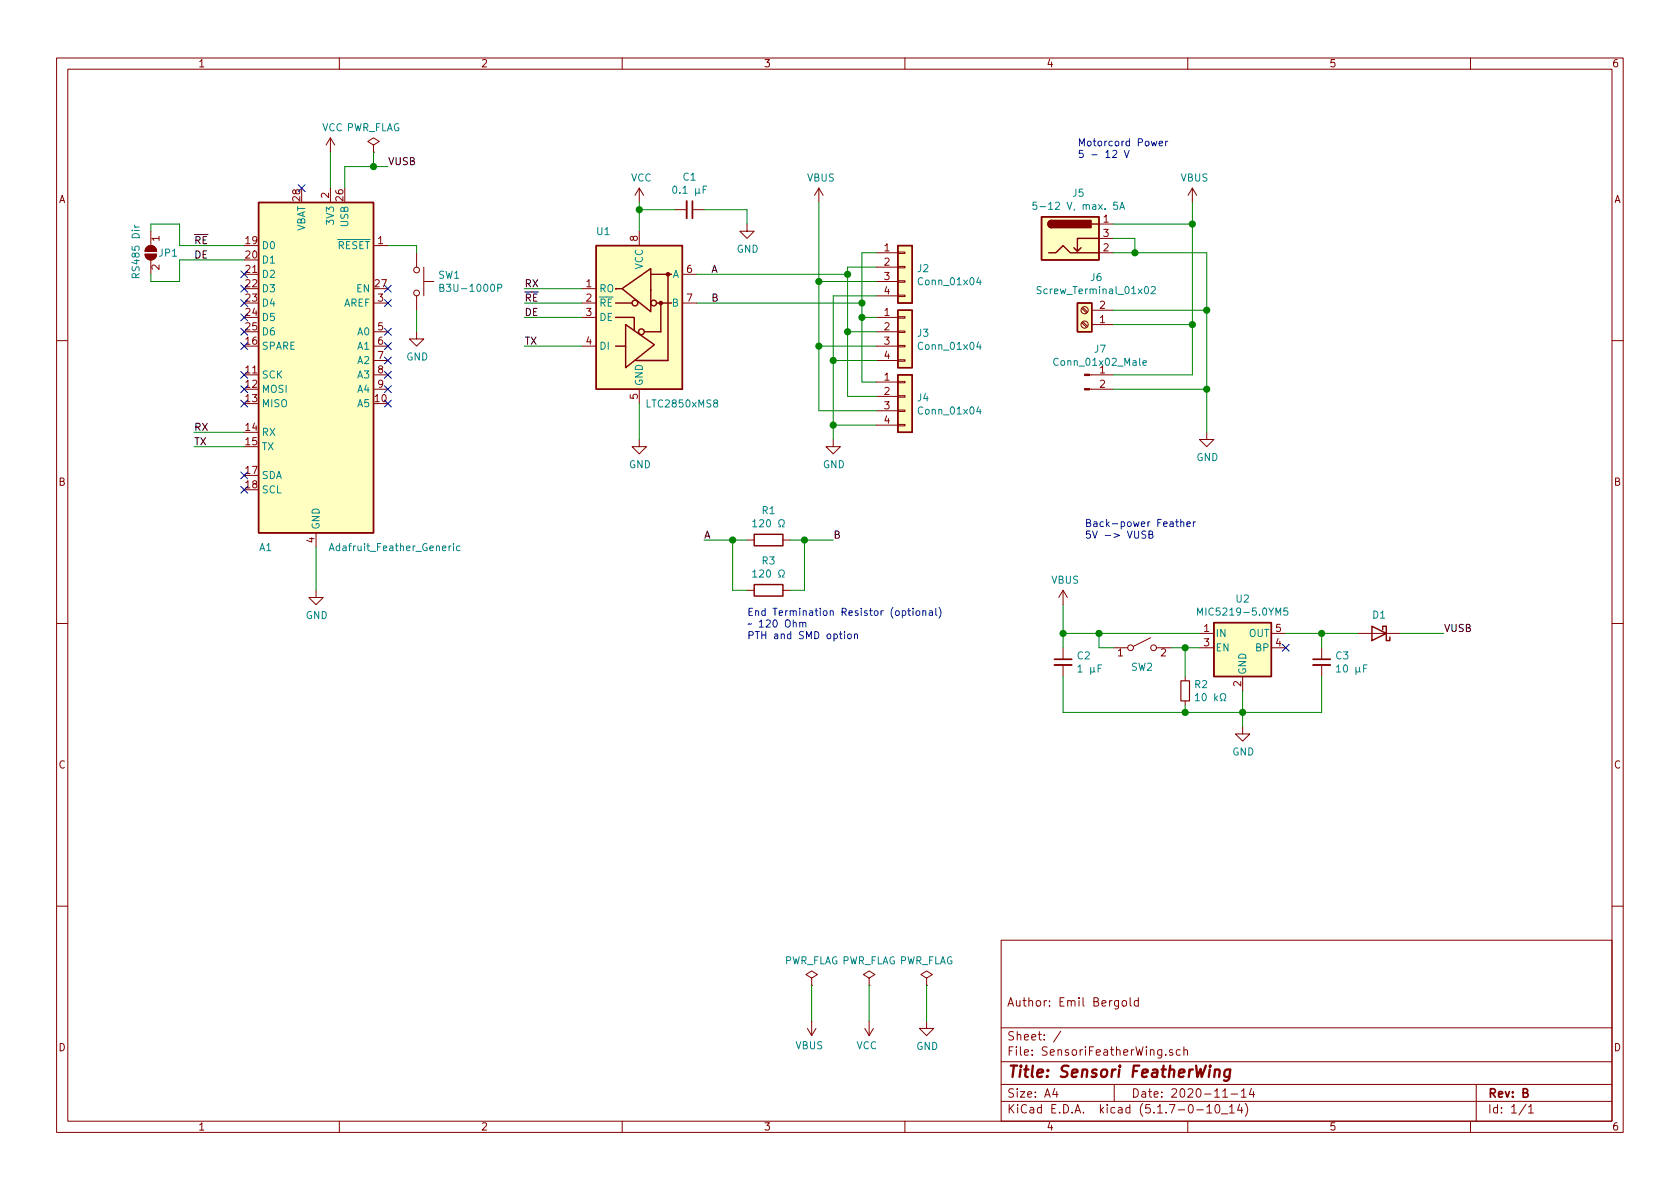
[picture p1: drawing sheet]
EESchema Schematic File Version 4
EELAYER 30 0
EELAYER END
$Descr A4 11693 8268
encoding utf-8
Sheet 1 1
Title "Sensori FeatherWing"
Date "2020-11-14"
Rev "B"
Comp ""
Comment1 "Author: Emil Bergold"
Comment2 ""
Comment3 ""
Comment4 ""
$EndDescr
$Comp
L Interface_UART:LTC2850xMS8 U1
U 1 1
P 4450 2200
F 0 "U1" H 4200 2800 50  0000 C CNN
F 1 "LTC2850xMS8" H 4750 1600 50  0000 C CNN
F 2 "Package_SO:MSOP-8_3x3mm_P0.65mm" H 4450 1300 50  0001 C CNN
F 3 "https://www.analog.com/media/en/technical-documentation/data-sheets/285012fe.pdf" H 3950 2300 50  0001 C CNN
F 4 "LTC2850IMS8#PBF-ND" H 4450 2200 50  0001 C CNN "DKPN"
	1    4450 2200
	1    0    0    -1  
$EndComp
$Comp
L power:VCC #PWR03
U 1 1
P 4450 1400
F 0 "#PWR03" H 4450 1250 50  0001 C CNN
F 1 "VCC" H 4465 1573 50  0000 C CNN
F 2 "" H 4450 1400 50  0001 C CNN
F 3 "" H 4450 1400 50  0001 C CNN
	1    4450 1400
	1    0    0    -1  
$EndComp
$Comp
L power:GND #PWR04
U 1 1
P 4450 3050
F 0 "#PWR04" H 4450 2800 50  0001 C CNN
F 1 "GND" H 4455 2877 50  0000 C CNN
F 2 "" H 4450 3050 50  0001 C CNN
F 3 "" H 4450 3050 50  0001 C CNN
	1    4450 3050
	1    0    0    -1  
$EndComp
Wire Wire Line
	4450 1400 4450 1450
Wire Wire Line
	4450 2800 4450 3050
$Comp
L power:GND #PWR02
U 1 1
P 2200 4100
F 0 "#PWR02" H 2200 3850 50  0001 C CNN
F 1 "GND" H 2205 3927 50  0000 C CNN
F 2 "" H 2200 4100 50  0001 C CNN
F 3 "" H 2200 4100 50  0001 C CNN
	1    2200 4100
	1    0    0    -1  
$EndComp
$Comp
L power:VCC #PWR01
U 1 1
P 2300 1050
F 0 "#PWR01" H 2300 900 50  0001 C CNN
F 1 "VCC" H 2315 1223 50  0000 C CNN
F 2 "" H 2300 1050 50  0001 C CNN
F 3 "" H 2300 1050 50  0001 C CNN
	1    2300 1050
	1    0    0    -1  
$EndComp
Text Label 3650 2400 0    50   ~ 0
TX
Text Label 3650 2000 0    50   ~ 0
RX
Text Label 3650 2200 0    50   ~ 0
DE
Text Label 3650 2100 0    50   ~ 0
~RE
$Comp
L Connector:Screw_Terminal_01x02 J6
U 1 1
P 7550 2250
F 0 "J6" H 7468 1925 50  0000 C CNN
F 1 "Screw_Terminal_01x02" H 7468 2016 50  0000 C CNN
F 2 "TerminalBlock_4Ucon:TerminalBlock_4Ucon_1x02_P3.50mm_Horizontal" H 7550 2250 50  0001 C CNN
F 3 "~" H 7550 2250 50  0001 C CNN
	1    7550 2250
	-1   0    0    1   
$EndComp
$Comp
L Connector_Generic:Conn_01x04 J2
U 1 1
P 6300 1850
F 0 "J2" H 6380 1842 50  0000 L CNN
F 1 "Conn_01x04" H 6380 1751 50  0000 L CNN
F 2 "Connector_Molex:Molex_SPOX_5267-04A_1x04_P2.50mm_Vertical" H 6300 1850 50  0001 C CNN
F 3 "~" H 6300 1850 50  0001 C CNN
F 4 "WM18888-ND" H 6300 1850 50  0001 C CNN "DKPN"
	1    6300 1850
	1    0    0    -1  
$EndComp
$Comp
L Connector_Generic:Conn_01x04 J3
U 1 1
P 6300 2300
F 0 "J3" H 6380 2292 50  0000 L CNN
F 1 "Conn_01x04" H 6380 2201 50  0000 L CNN
F 2 "Connector_Molex:Molex_SPOX_5267-04A_1x04_P2.50mm_Vertical" H 6300 2300 50  0001 C CNN
F 3 "~" H 6300 2300 50  0001 C CNN
F 4 "WM18888-ND" H 6300 2300 50  0001 C CNN "DKPN"
	1    6300 2300
	1    0    0    -1  
$EndComp
$Comp
L Connector_Generic:Conn_01x04 J4
U 1 1
P 6300 2750
F 0 "J4" H 6380 2742 50  0000 L CNN
F 1 "Conn_01x04" H 6380 2651 50  0000 L CNN
F 2 "Connector_Molex:Molex_SPOX_5267-04A_1x04_P2.50mm_Vertical" H 6300 2750 50  0001 C CNN
F 3 "~" H 6300 2750 50  0001 C CNN
F 4 "WM18888-ND" H 6300 2750 50  0001 C CNN "DKPN"
	1    6300 2750
	1    0    0    -1  
$EndComp
Wire Wire Line
	6100 1750 6000 1750
Wire Wire Line
	6000 1750 6000 2100
Wire Wire Line
	6000 2200 6100 2200
Wire Wire Line
	6000 2200 6000 2650
Wire Wire Line
	6000 2650 6100 2650
Connection ~ 6000 2200
Wire Wire Line
	6100 1850 5900 1850
Wire Wire Line
	5900 1850 5900 1900
Wire Wire Line
	5900 2300 6100 2300
Wire Wire Line
	5900 2300 5900 2750
Wire Wire Line
	5900 2750 6100 2750
Connection ~ 5900 2300
Wire Wire Line
	4850 1900 5900 1900
Connection ~ 5900 1900
Wire Wire Line
	5900 1900 5900 2300
Wire Wire Line
	4850 2100 6000 2100
Connection ~ 6000 2100
Wire Wire Line
	6000 2100 6000 2200
$Comp
L power:GND #PWR07
U 1 1
P 5800 3050
F 0 "#PWR07" H 5800 2800 50  0001 C CNN
F 1 "GND" H 5805 2877 50  0000 C CNN
F 2 "" H 5800 3050 50  0001 C CNN
F 3 "" H 5800 3050 50  0001 C CNN
	1    5800 3050
	1    0    0    -1  
$EndComp
Wire Wire Line
	5800 3050 5800 2950
Wire Wire Line
	5800 2050 6100 2050
Wire Wire Line
	6100 2500 5800 2500
Connection ~ 5800 2500
Wire Wire Line
	5800 2500 5800 2050
Wire Wire Line
	6100 2950 5800 2950
Connection ~ 5800 2950
Wire Wire Line
	5800 2950 5800 2500
Wire Wire Line
	6100 2850 5700 2850
Wire Wire Line
	5700 2850 5700 2400
Wire Wire Line
	5700 2400 6100 2400
Wire Wire Line
	5700 2400 5700 1950
Wire Wire Line
	5700 1950 6100 1950
Connection ~ 5700 2400
$Comp
L power:VBUS #PWR06
U 1 1
P 5700 1400
F 0 "#PWR06" H 5700 1250 50  0001 C CNN
F 1 "VBUS" H 5715 1573 50  0000 C CNN
F 2 "" H 5700 1400 50  0001 C CNN
F 3 "" H 5700 1400 50  0001 C CNN
	1    5700 1400
	1    0    0    -1  
$EndComp
Wire Wire Line
	5700 1400 5700 1950
Connection ~ 5700 1950
$Comp
L Connector:Conn_01x02_Male J7
U 1 1
P 7550 2600
F 0 "J7" H 7658 2781 50  0000 C CNN
F 1 "Conn_01x02_Male" H 7658 2690 50  0000 C CNN
F 2 "Connector_PinHeader_2.54mm:PinHeader_1x02_P2.54mm_Vertical" H 7550 2600 50  0001 C CNN
F 3 "~" H 7550 2600 50  0001 C CNN
	1    7550 2600
	1    0    0    -1  
$EndComp
$Comp
L Connector:Barrel_Jack_Switch J5
U 1 1
P 7450 1650
F 0 "J5" H 7507 1967 50  0000 C CNN
F 1 "5-12 V, max. 5A" H 7507 1876 50  0000 C CNN
F 2 "Connector_BarrelJack:BarrelJack_Horizontal" H 7500 1610 50  0001 C CNN
F 3 "~" H 7500 1610 50  0001 C CNN
	1    7450 1650
	1    0    0    -1  
$EndComp
$Comp
L Device:C_Small C1
U 1 1
P 4800 1450
F 0 "C1" V 4571 1450 50  0000 C CNN
F 1 "0.1 µF" V 4662 1450 50  0000 C CNN
F 2 "Capacitor_SMD:C_0805_2012Metric_Pad1.18x1.45mm_HandSolder" H 4800 1450 50  0001 C CNN
F 3 "~" H 4800 1450 50  0001 C CNN
F 4 "311-4266-1-ND" H 4800 1450 50  0001 C CNN "DKPN"
	1    4800 1450
	0    1    1    0   
$EndComp
$Comp
L power:GND #PWR05
U 1 1
P 5200 1550
F 0 "#PWR05" H 5200 1300 50  0001 C CNN
F 1 "GND" H 5205 1377 50  0000 C CNN
F 2 "" H 5200 1550 50  0001 C CNN
F 3 "" H 5200 1550 50  0001 C CNN
	1    5200 1550
	1    0    0    -1  
$EndComp
Wire Wire Line
	5200 1550 5200 1450
Wire Wire Line
	5200 1450 4900 1450
Wire Wire Line
	4700 1450 4450 1450
Connection ~ 4450 1450
Wire Wire Line
	4450 1450 4450 1600
$Comp
L Device:R R1
U 1 1
P 5350 3750
F 0 "R1" V 5143 3750 50  0000 C CNN
F 1 "120 Ω" V 5234 3750 50  0000 C CNN
F 2 "Resistor_THT:R_Axial_DIN0204_L3.6mm_D1.6mm_P5.08mm_Horizontal" V 5280 3750 50  0001 C CNN
F 3 "~" H 5350 3750 50  0001 C CNN
	1    5350 3750
	0    1    1    0   
$EndComp
Text Label 4950 1900 0    50   ~ 0
A
Text Label 4950 2100 0    50   ~ 0
B
Text Label 4900 3750 0    50   ~ 0
A
Wire Wire Line
	4900 3750 5100 3750
Wire Wire Line
	5500 3750 5600 3750
Text Label 5800 3750 0    50   ~ 0
B
Text Notes 5200 4450 0    50   ~ 0
End Termination Resistor (optional)\n~~ 120 Ohm\nPTH and SMD option
Wire Wire Line
	7750 1550 8300 1550
Wire Wire Line
	8300 1550 8300 2250
Wire Wire Line
	8300 2250 7750 2250
Wire Wire Line
	8300 2250 8300 2600
Wire Wire Line
	8300 2600 7750 2600
Connection ~ 8300 2250
Wire Wire Line
	7750 2700 8400 2700
Wire Wire Line
	8400 2700 8400 2150
Wire Wire Line
	8400 2150 7750 2150
Wire Wire Line
	8400 2150 8400 1750
Wire Wire Line
	8400 1750 7900 1750
Connection ~ 8400 2150
$Comp
L power:VBUS #PWR011
U 1 1
P 8300 1400
F 0 "#PWR011" H 8300 1250 50  0001 C CNN
F 1 "VBUS" H 8315 1573 50  0000 C CNN
F 2 "" H 8300 1400 50  0001 C CNN
F 3 "" H 8300 1400 50  0001 C CNN
	1    8300 1400
	1    0    0    -1  
$EndComp
$Comp
L power:GND #PWR012
U 1 1
P 8400 3000
F 0 "#PWR012" H 8400 2750 50  0001 C CNN
F 1 "GND" H 8405 2827 50  0000 C CNN
F 2 "" H 8400 3000 50  0001 C CNN
F 3 "" H 8400 3000 50  0001 C CNN
	1    8400 3000
	1    0    0    -1  
$EndComp
Wire Wire Line
	8400 3000 8400 2700
Connection ~ 8400 2700
Wire Wire Line
	8300 1550 8300 1400
Connection ~ 8300 1550
$Comp
L power:PWR_FLAG #FLG01
U 1 1
P 5650 6850
F 0 "#FLG01" H 5650 6925 50  0001 C CNN
F 1 "PWR_FLAG" H 5650 7023 50  0000 C CNN
F 2 "" H 5650 6850 50  0001 C CNN
F 3 "~" H 5650 6850 50  0001 C CNN
	1    5650 6850
	1    0    0    -1  
$EndComp
$Comp
L power:PWR_FLAG #FLG02
U 1 1
P 6050 6850
F 0 "#FLG02" H 6050 6925 50  0001 C CNN
F 1 "PWR_FLAG" H 6050 7023 50  0000 C CNN
F 2 "" H 6050 6850 50  0001 C CNN
F 3 "~" H 6050 6850 50  0001 C CNN
	1    6050 6850
	1    0    0    -1  
$EndComp
$Comp
L power:PWR_FLAG #FLG03
U 1 1
P 6450 6850
F 0 "#FLG03" H 6450 6925 50  0001 C CNN
F 1 "PWR_FLAG" H 6450 7023 50  0000 C CNN
F 2 "" H 6450 6850 50  0001 C CNN
F 3 "~" H 6450 6850 50  0001 C CNN
	1    6450 6850
	1    0    0    -1  
$EndComp
$Comp
L power:VBUS #PWR08
U 1 1
P 5650 7100
F 0 "#PWR08" H 5650 6950 50  0001 C CNN
F 1 "VBUS" H 5665 7273 50  0000 C CNN
F 2 "" H 5650 7100 50  0001 C CNN
F 3 "" H 5650 7100 50  0001 C CNN
	1    5650 7100
	-1   0    0    1   
$EndComp
$Comp
L power:VCC #PWR09
U 1 1
P 6050 7100
F 0 "#PWR09" H 6050 6950 50  0001 C CNN
F 1 "VCC" H 6065 7273 50  0000 C CNN
F 2 "" H 6050 7100 50  0001 C CNN
F 3 "" H 6050 7100 50  0001 C CNN
	1    6050 7100
	-1   0    0    1   
$EndComp
$Comp
L power:GND #PWR010
U 1 1
P 6450 7100
F 0 "#PWR010" H 6450 6850 50  0001 C CNN
F 1 "GND" H 6455 6927 50  0000 C CNN
F 2 "" H 6450 7100 50  0001 C CNN
F 3 "" H 6450 7100 50  0001 C CNN
	1    6450 7100
	1    0    0    -1  
$EndComp
Wire Wire Line
	6450 7100 6450 6850
Wire Wire Line
	6050 6850 6050 7100
Wire Wire Line
	5650 7100 5650 6850
Text Notes 7500 1100 0    50   ~ 0
Motorcord Power\n5 - 12 V
Wire Wire Line
	7750 1650 7900 1650
Wire Wire Line
	7900 1650 7900 1750
Connection ~ 7900 1750
Wire Wire Line
	7900 1750 7750 1750
$Comp
L MCU_Module:Adafruit_Feather_Generic A1
U 1 1
P 2200 2500
F 0 "A1" H 1850 1200 50  0000 C CNN
F 1 "Adafruit_Feather_Generic" H 2750 1200 50  0000 C CNN
F 2 "Module:Adafruit_Feather_WithMountingHoles" H 2300 1150 50  0001 L CNN
F 3 "https://cdn-learn.adafruit.com/downloads/pdf/adafruit-feather.pdf" H 2200 1700 50  0001 C CNN
	1    2200 2500
	1    0    0    -1  
$EndComp
Wire Wire Line
	2200 4100 2200 3800
Wire Wire Line
	2300 1050 2300 1300
Text Label 1350 3000 0    50   ~ 0
RX
Text Label 1350 3100 0    50   ~ 0
TX
Text Label 1350 1700 0    50   ~ 0
~RE
Text Label 1350 1800 0    50   ~ 0
DE
Wire Wire Line
	1350 3100 1700 3100
Wire Wire Line
	1350 3000 1700 3000
Wire Wire Line
	3650 2400 4050 2400
Wire Wire Line
	4050 2200 3650 2200
Wire Wire Line
	4050 2100 3650 2100
Wire Wire Line
	4050 2000 3650 2000
Text Label 2700 1150 0    50   ~ 0
VUSB
Wire Wire Line
	2700 1150 2600 1150
Wire Wire Line
	2400 1150 2400 1300
NoConn ~ 1700 3400
NoConn ~ 1700 3300
NoConn ~ 1700 2800
NoConn ~ 1700 2700
NoConn ~ 1700 2600
NoConn ~ 2700 2800
NoConn ~ 2700 2700
NoConn ~ 2700 2600
NoConn ~ 2700 2500
NoConn ~ 2700 2400
NoConn ~ 1700 2400
NoConn ~ 1700 2300
NoConn ~ 1700 2200
NoConn ~ 1700 2100
NoConn ~ 1700 2000
NoConn ~ 1700 1900
NoConn ~ 2700 2000
NoConn ~ 2700 2300
NoConn ~ 2700 2100
NoConn ~ 2100 1300
$Comp
L power:PWR_FLAG #FLG0101
U 1 1
P 2600 1050
F 0 "#FLG0101" H 2600 1125 50  0001 C CNN
F 1 "PWR_FLAG" H 2600 1223 50  0000 C CNN
F 2 "" H 2600 1050 50  0001 C CNN
F 3 "~" H 2600 1050 50  0001 C CNN
	1    2600 1050
	1    0    0    -1  
$EndComp
Wire Wire Line
	2600 1050 2600 1150
Connection ~ 2600 1150
Wire Wire Line
	2600 1150 2400 1150
Text Notes 7550 3750 0    50   ~ 0
Back-power Feather\n5V -> VUSB
$Comp
L Switch:SW_Push SW1
U 1 1
P 2900 1950
F 0 "SW1" V 2854 2098 50  0000 L CNN
F 1 "B3U-1000P" V 2945 2098 50  0000 L CNN
F 2 "Button_Switch_SMD:SW_SPST_B3U-1000P" H 2900 2150 50  0001 C CNN
F 3 "~" H 2900 2150 50  0001 C CNN
F 4 "SW1020CT-ND" V 2900 1950 50  0001 C CNN "DKPN"
	1    2900 1950
	0    1    1    0   
$EndComp
Wire Wire Line
	2700 1700 2900 1700
Wire Wire Line
	2900 1700 2900 1750
$Comp
L power:GND #PWR013
U 1 1
P 2900 2300
F 0 "#PWR013" H 2900 2050 50  0001 C CNN
F 1 "GND" H 2905 2127 50  0000 C CNN
F 2 "" H 2900 2300 50  0001 C CNN
F 3 "" H 2900 2300 50  0001 C CNN
	1    2900 2300
	1    0    0    -1  
$EndComp
Wire Wire Line
	2900 2300 2900 2150
$Comp
L Jumper:SolderJumper_2_Open JP1
U 1 1
P 1050 1750
F 0 "JP1" V 1050 1800 50  0000 L CNN
F 1 "RS485 Dir" H 850 1650 50  0000 L CNN
F 2 "Jumper:SolderJumper-2_P1.3mm_Open_TrianglePad1.0x1.5mm" H 1050 1750 50  0001 C CNN
F 3 "~" H 1050 1750 50  0001 C CNN
	1    1050 1750
	0    1    1    0   
$EndComp
Wire Wire Line
	1250 1550 1250 1700
Wire Wire Line
	1250 1700 1700 1700
Wire Wire Line
	1250 1800 1250 1950
Wire Wire Line
	1250 1950 1050 1950
Wire Wire Line
	1250 1800 1700 1800
Wire Wire Line
	1050 1600 1050 1550
Wire Wire Line
	1050 1550 1250 1550
Wire Wire Line
	1050 1900 1050 1950
$Comp
L Device:C_Small C2
U 1 1
P 7400 4600
F 0 "C2" H 7492 4646 50  0000 L CNN
F 1 "1 µF" H 7492 4555 50  0000 L CNN
F 2 "Capacitor_SMD:C_0805_2012Metric_Pad1.18x1.45mm_HandSolder" H 7400 4600 50  0001 C CNN
F 3 "~" H 7400 4600 50  0001 C CNN
F 4 "311-3497-1-ND" H 7400 4600 50  0001 C CNN "DKPN"
	1    7400 4600
	1    0    0    -1  
$EndComp
$Comp
L Device:C_Small C3
U 1 1
P 9200 4600
F 0 "C3" H 9292 4646 50  0000 L CNN
F 1 "10 µF" H 9292 4555 50  0000 L CNN
F 2 "Capacitor_SMD:C_0805_2012Metric_Pad1.18x1.45mm_HandSolder" H 9200 4600 50  0001 C CNN
F 3 "~" H 9200 4600 50  0001 C CNN
F 4 "1276-2872-1-ND" H 9200 4600 50  0001 C CNN "DKPN"
	1    9200 4600
	1    0    0    -1  
$EndComp
$Comp
L Device:D_Schottky D1
U 1 1
P 9600 4400
F 0 "D1" H 9600 4275 50  0000 C CNN
F 1 "D_Schottky" H 9600 4274 50  0001 C CNN
F 2 "Diode_SMD:D_SOD-323_HandSoldering" H 9600 4400 50  0001 C CNN
F 3 "~" H 9600 4400 50  0001 C CNN
F 4 "B5817WS-TPMSCT-ND" H 9600 4400 50  0001 C CNN "DKPN"
	1    9600 4400
	-1   0    0    1   
$EndComp
$Comp
L power:GND #PWR015
U 1 1
P 8650 5050
F 0 "#PWR015" H 8650 4800 50  0001 C CNN
F 1 "GND" H 8655 4877 50  0000 C CNN
F 2 "" H 8650 5050 50  0001 C CNN
F 3 "" H 8650 5050 50  0001 C CNN
	1    8650 5050
	1    0    0    -1  
$EndComp
NoConn ~ 8950 4500
$Comp
L Switch:SW_SPST SW2
U 1 1
P 7950 4500
F 0 "SW2" H 7950 4367 50  0000 C CNN
F 1 "SW_SPST" H 7950 4276 50  0001 C CNN
F 2 "SensoriFeatherWing:SW_DS04-254-1L-01BK" H 7950 4500 50  0001 C CNN
F 3 "~" H 7950 4500 50  0001 C CNN
F 4 "2223-DS04-254-1L-01BK-ND" H 7950 4500 50  0001 C CNN "DKPN"
	1    7950 4500
	1    0    0    -1  
$EndComp
$Comp
L Device:R_Small R2
U 1 1
P 8250 4800
F 0 "R2" H 8309 4846 50  0000 L CNN
F 1 "10 kΩ" H 8309 4755 50  0000 L CNN
F 2 "Resistor_SMD:R_0603_1608Metric_Pad0.98x0.95mm_HandSolder" H 8250 4800 50  0001 C CNN
F 3 "~" H 8250 4800 50  0001 C CNN
	1    8250 4800
	1    0    0    -1  
$EndComp
Wire Wire Line
	8250 4700 8250 4500
Wire Wire Line
	8250 4500 8150 4500
Wire Wire Line
	8250 4500 8350 4500
Connection ~ 8250 4500
Wire Wire Line
	8350 4400 7650 4400
Wire Wire Line
	7650 4400 7650 4500
Wire Wire Line
	7650 4500 7750 4500
Wire Wire Line
	8250 4900 8250 4950
Wire Wire Line
	8250 4950 8650 4950
Wire Wire Line
	8650 4950 8650 4800
Wire Wire Line
	8650 4950 8650 5050
Connection ~ 8650 4950
Wire Wire Line
	7400 4700 7400 4950
Wire Wire Line
	7400 4950 8250 4950
Connection ~ 8250 4950
Wire Wire Line
	9200 4500 9200 4400
Wire Wire Line
	9200 4400 8950 4400
Wire Wire Line
	9200 4700 9200 4950
Wire Wire Line
	9200 4950 8650 4950
Wire Wire Line
	9450 4400 9200 4400
Connection ~ 9200 4400
Text Label 10050 4400 0    50   ~ 0
VUSB
Wire Wire Line
	9750 4400 10050 4400
Wire Wire Line
	7400 4500 7400 4400
Wire Wire Line
	7400 4400 7650 4400
Connection ~ 7650 4400
$Comp
L power:VBUS #PWR014
U 1 1
P 7400 4200
F 0 "#PWR014" H 7400 4050 50  0001 C CNN
F 1 "VBUS" H 7415 4373 50  0000 C CNN
F 2 "" H 7400 4200 50  0001 C CNN
F 3 "" H 7400 4200 50  0001 C CNN
	1    7400 4200
	1    0    0    -1  
$EndComp
Wire Wire Line
	7400 4200 7400 4400
Connection ~ 7400 4400
$Comp
L Regulator_Linear:MIC5219-5.0YM5 U2
U 1 1
P 8650 4500
F 0 "U2" H 8650 4842 50  0000 C CNN
F 1 "MIC5219-5.0YM5" H 8650 4751 50  0000 C CNN
F 2 "Package_TO_SOT_SMD:SOT-23-5" H 8650 4825 50  0001 C CNN
F 3 "http://ww1.microchip.com/downloads/en/DeviceDoc/MIC5219-500mA-Peak-Output-LDO-Regulator-DS20006021A.pdf" H 8650 4500 50  0001 C CNN
F 4 "576-2770-1-ND" H 8650 4500 50  0001 C CNN "DKPN"
	1    8650 4500
	1    0    0    -1  
$EndComp
$Comp
L Device:R R3
U 1 1
P 5350 4100
F 0 "R3" V 5143 4100 50  0000 C CNN
F 1 "120 Ω" V 5234 4100 50  0000 C CNN
F 2 "Resistor_SMD:R_0805_2012Metric_Pad1.20x1.40mm_HandSolder" V 5280 4100 50  0001 C CNN
F 3 "~" H 5350 4100 50  0001 C CNN
	1    5350 4100
	0    1    1    0   
$EndComp
Wire Wire Line
	5100 3750 5100 4100
Wire Wire Line
	5100 4100 5200 4100
Connection ~ 5100 3750
Wire Wire Line
	5100 3750 5200 3750
Wire Wire Line
	5500 4100 5600 4100
Wire Wire Line
	5600 4100 5600 3750
Connection ~ 5600 3750
Wire Wire Line
	5600 3750 5800 3750
$EndSCHEMATC
